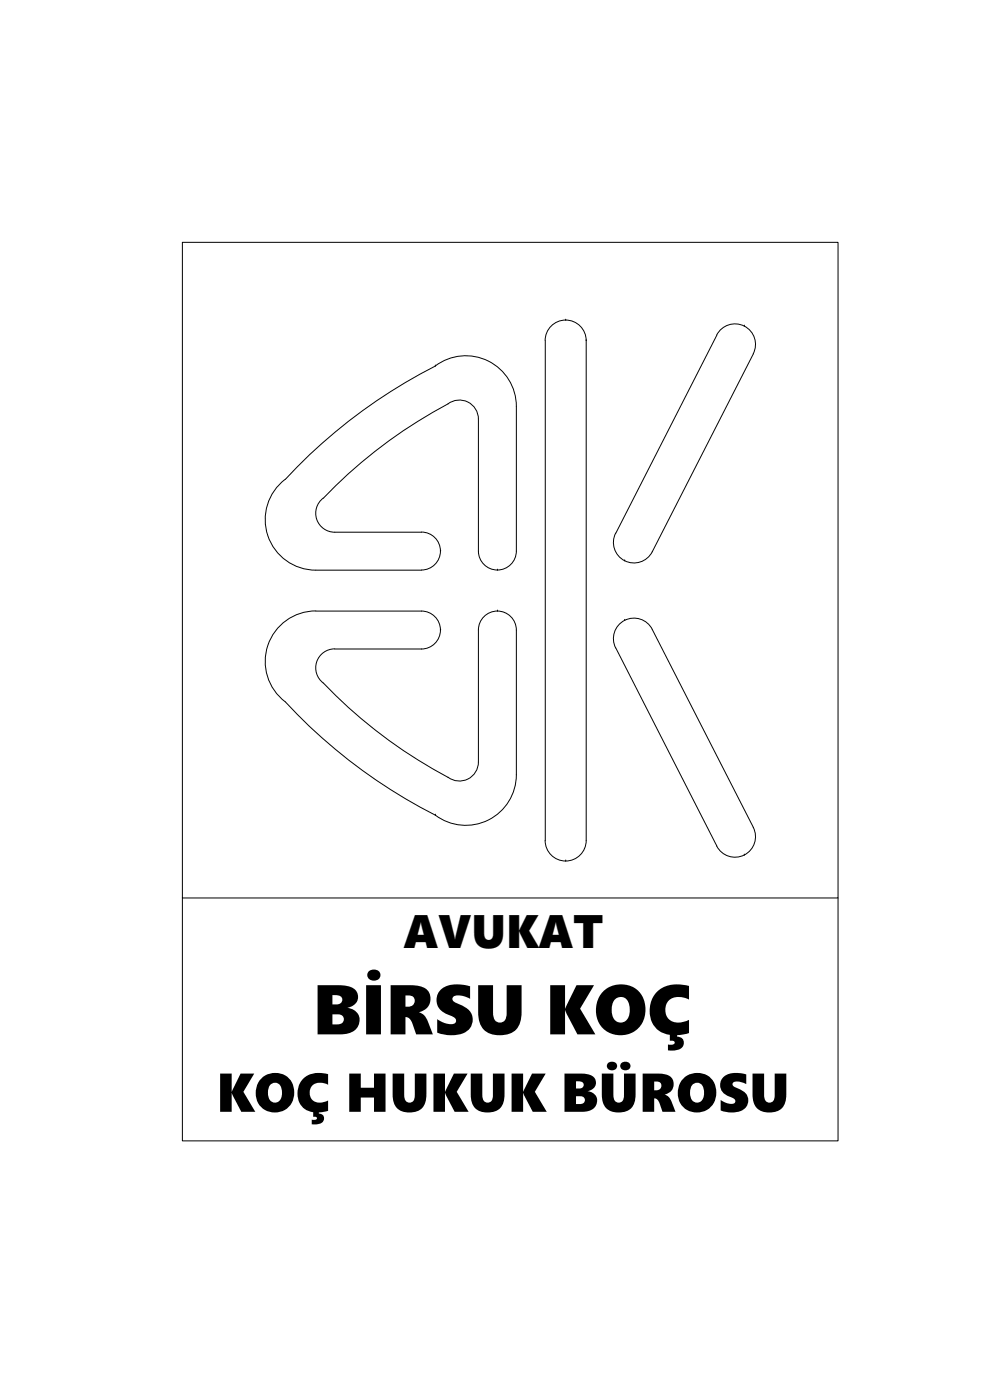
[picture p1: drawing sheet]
<svg xmlns="http://www.w3.org/2000/svg" width="297mm" height="420mm" viewBox="0 0 297 420" stroke-linecap="round" stroke-linejoin="round" font-family="sans-serif">
<!-- layer: anahat -->
<g fill="none" stroke="#000" stroke-width=".3">
<path d="M54.7 72.7h196.7v196.8h-196.7zM169.7 96.1a6.2 6.2 0 0 1 6.2 6.1M169.7 96.1a6.2 6.2 0 0 0-6.1 6.1v150.1a6.1 6.1 0 0 0 6.1 6.1M169.7 96.1h.1M130.6 109.8a15.2 15.2 0 0 1 15.9-1.4 15.2 15.2 0 0 1 8.4 13.5v43.5a5.7 5.7 0 0 1-5.7 5.7M130.6 109.9h.1M130.6 109.9a160.5 160.5 0 0 0-45 33.9M175.9 102.2h.1M175.9 102.2v150a6.2 6.2 0 0 1-6.2 6.2M143.5 125.8v39.6a5.7 5.7 0 0 0 5.7 5.7M143.5 125.8a5.7 5.7 0 0 0-3.1-5.1 5.7 5.7 0 0 0-6 .5 150.9 150.9 0 0 0-38.5 29.4 5.7 5.7 0 0 0-.6 6 5.7 5.7 0 0 0 5.1 3.1h26.1a5.6 5.6 0 0 1 5.7 5.7M85.6 143.8a15.2 15.2 0 0 0-5.2 17 15.2 15.2 0 0 0 14.4 10.3h31.7a5.7 5.7 0 0 0 5.7-5.7"/>
<path d="M132.2 165.4h.1M149.3 171.1h.1M94.7 183.3a15.2 15.2 0 0 0-14.3 10.4 15.2 15.2 0 0 0 5.2 16.9M94.8 183.4h31.7a5.7 5.7 0 0 1 5.7 5.7M132.2 189.1a5.7 5.7 0 0 1-5.7 5.7h-26.1M132.2 189.1h.1M149.2 183.4a5.7 5.7 0 0 1 5.7 5.7v43.4a15.2 15.2 0 0 1-8.4 13.6 15.2 15.2 0 0 1-15.9-1.5M149.2 183.4a5.7 5.7 0 0 0-5.7 5.7v39.6a5.7 5.7 0 0 1-3.1 5.1 5.7 5.7 0 0 1-6-.6 148.4 148.4 0 0 1-38.5-29.4 5.7 5.7 0 0 1-.6-5.9 5.7 5.7 0 0 1 5.1-3.2M149.3 183.4h.1M85.6 210.7a159.9 159.9 0 0 0 45 33.9M130.6 244.6h.1M169.7 258.4h.1"/>
<path d="M54.7 269.5v72.9h196.7v-72.9"/>
</g>
<!-- layer: 0 -->
<path d="M223.3 97.9a6.1 6.1 0 0 0-8.2 2.7l-30.4 59.4a6.2 6.2 0 0 0 2.7 8.3 6.2 6.2 0 0 0 8.3-2.7l30.3-59.4M223.3 97.9a6.2 6.2 0 0 1 2.7 8.3M223.3 97.9h.1M187.4 168.3h.1M187.4 186.2h.1M223.3 256.6h.1M226 248.3a6.2 6.2 0 0 1-2.7 8.3M226 248.3l-30.3-59.4a6.2 6.2 0 0 0-8.3-2.7 6.2 6.2 0 0 0-2.7 8.3l30.4 59.4a6.1 6.1 0 0 0 8.2 2.7" fill="none" stroke="#000" stroke-width=".3"/>
<text font-size="21.1" x="93.8" y="310.4">BİRSU KOÇ</text>
<text font-size="16.4" x="64.9" y="333.7">KOÇ HUKUK BÜROSU</text>
<text font-size="14" x="121.1" y="284.4">AVUKAT</text>
</svg>
